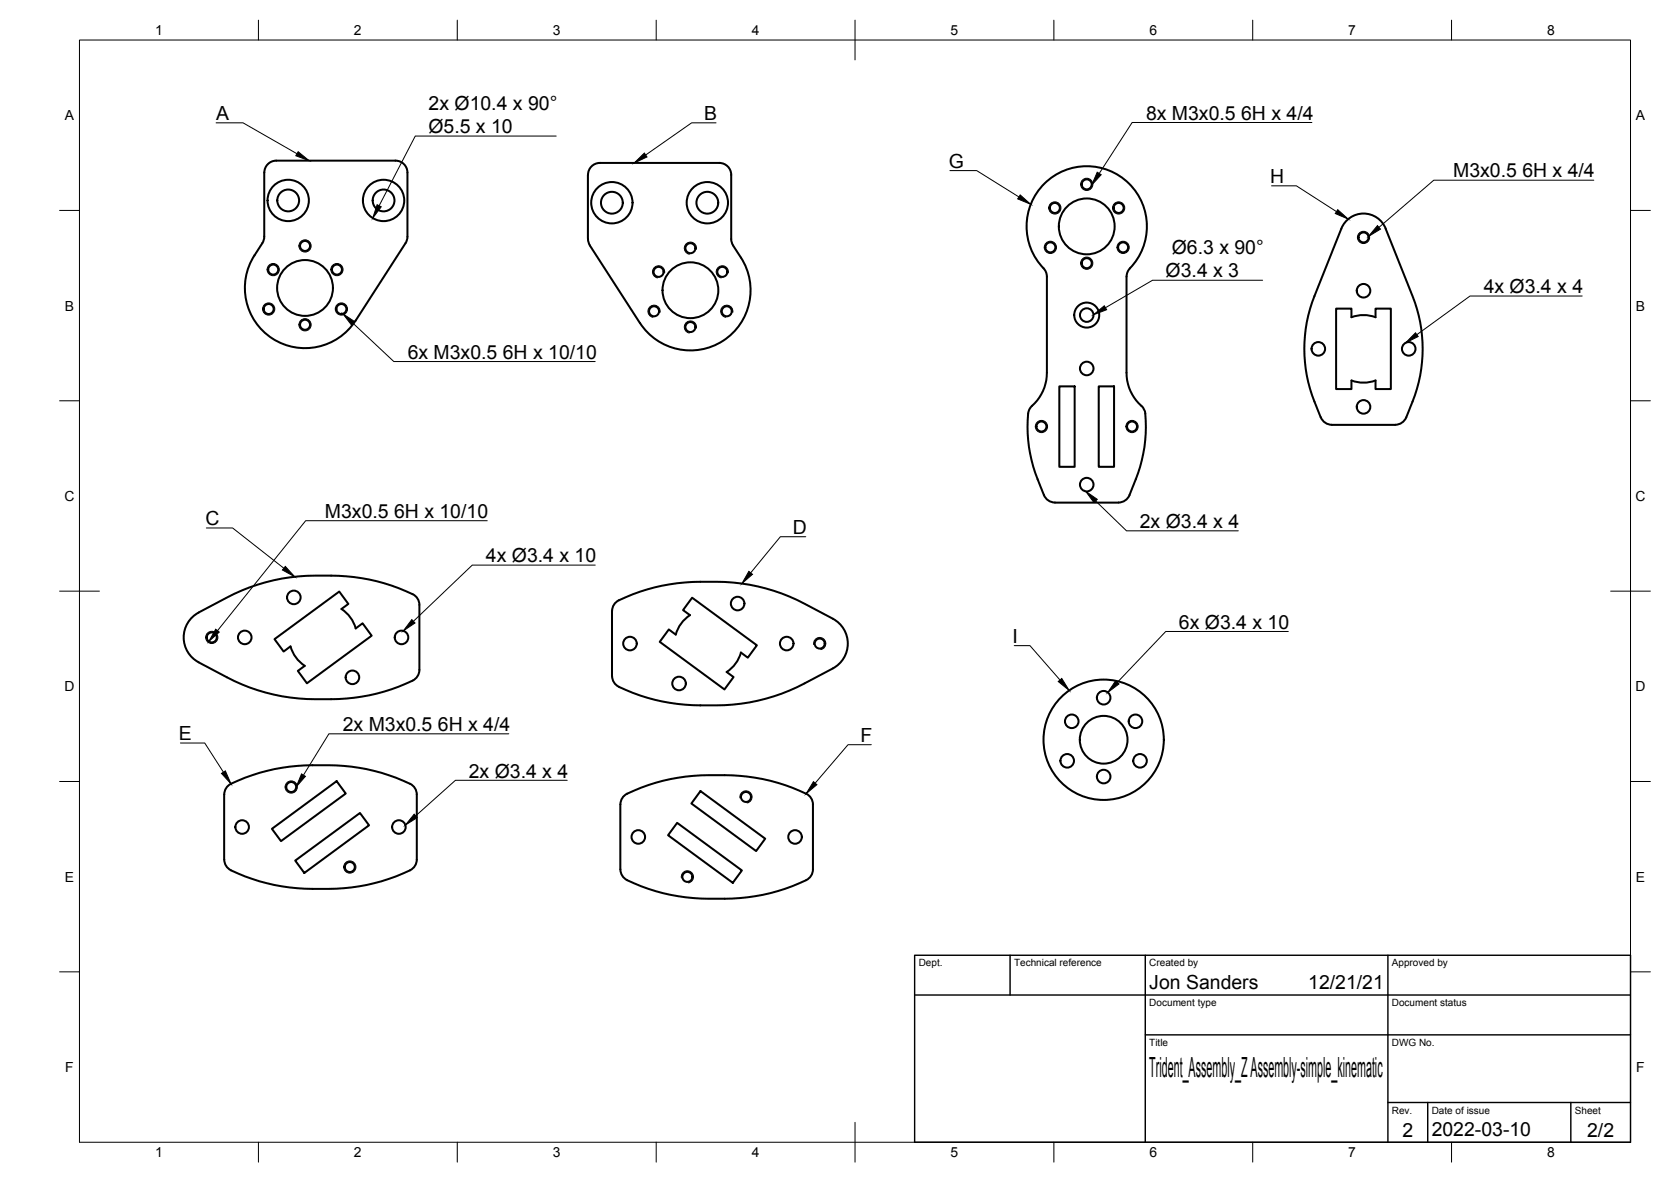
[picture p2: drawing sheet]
<svg xmlns="http://www.w3.org/2000/svg" width="420mm" height="297mm" viewBox="0 0 420 297" stroke-linecap="round" stroke-linejoin="round" font-family="sans-serif">
<!-- layer: Visible -->
<g fill="none" stroke="#000" stroke-width=".51">
<path d="M67.1 41.5a2.99 2.99 0 0 1 2.3-1.1h30.1a2.99 2.99 0 0 1 2.9 3l-.1 16.9-12.9 20.3a15.1 15.1 0 0 1-20.9 4.5 15.1 15.1 0 0 1-4.5-20.9l2-3.1 .4-1.2 .1-16.5v-.7zM148.3 61.7l12.6 19.5M148.3 61.7l-.5-1.6v-16.2a2.99 2.99 0 0 1 3-3h30a2.99 2.99 0 0 1 3.1 3v16.2l.4 1.6a20.7 20.7 0 0 1 4.2 8.6 15.1 15.1 0 0 1-9.4 16.7 15.1 15.1 0 0 1-18.2-5.9M336 77.6h3.8v2.1a8.6 8.6 0 0 1 6.1 0v-2.1h3.8v20.2h-3.8v-2.2a8.5 8.5 0 0 1-6.1 0v2.2h-3.8zM266.4 97.1h3.8v20.2h-3.8zM276.3 97.1h3.8v20.2h-3.8zM287 102a11.1 11.1 0 0 1-3.7-8.3v-24.2l.3-1.3a17.1 17.1 0 0 0 4.7-10 15.1 15.1 0 0 0-20.4-15.5 15.1 15.1 0 0 0-5.2 25.1l.4 .8 .1 .9v24.2a11.3 11.3 0 0 1-4 8.6l-.5 .8-.2 .8M287 102l.6 .7a4.9 4.9 0 0 1 .5 2.9 38.2 38.2 0 0 1-4.7 19.8 2.99 2.99 0 0 1-2.2 .9h-15.9a3.1 3.1 0 0 1-2.8-1.9 38.9 38.9 0 0 1-4-20.4M332.1 104.9a40 40 0 0 1-4.1-17.2 35.5 35.5 0 0 1 2.5-13.3l6.8-17a6 6 0 0 1 5.5-3.7 6 6 0 0 1 5.6 3.7l6.8 17a35.8 35.8 0 0 1 0 26.5l-1.6 4M332.1 104.9a3 3 0 0 0 2.8 1.9M334.9 106.8h15.9M353.6 104.9a3 3 0 0 1-2.8 1.9"/>
<path d="M103.7 149.3a49.7 49.7 0 0 0-24.5-4.6 47.6 47.6 0 0 0-22.2 5.5l-7.1 3.7a7.1 7.1 0 0 0 0 12.5 75.2 75.2 0 0 0 14.9 7 59.7 59.7 0 0 0 28 1.3l5.6-1.5 5.3-2.1M103.8 149.3a3 3 0 0 1 1.7 2.7v16.3a3 3 0 0 1-1.7 2.7M209.4 155.5a76.5 76.5 0 0 0-14.8-7 59.7 59.7 0 0 0-28.1-1.3l-5.5 1.5-3.6 1.4a4.5 4.5 0 0 0-3.3 2.4l-.2 1.1v16.3a3.1 3.1 0 0 0 1.7 2.7M209.4 155.5a7.1 7.1 0 0 1 0 12.5 76.5 76.5 0 0 1-14.8 7 59.7 59.7 0 0 1-28.1 1.3l-5.5-1.5-5.4-2.2M69 160.6l16.3-11.9 2.3 3.1-1.7 1.2a8.5 8.5 0 0 1 3.5 4.9l1.8-1.3 2.3 3.2-16.3 11.9-2.3-3.1 1.7-1.3a8.7 8.7 0 0 1-3.6-4.9l-1.7 1.3zM182.7 168.9a8.4 8.4 0 0 0 3.6-4.9l1.7 1.3 2.3-3.1-16.3-12-2.3 3.1 1.8 1.3a8.6 8.6 0 0 0-3.6 4.9l-1.7-1.3-2.3 3.1 16.3 12 2.2-3.2-1.7-1.2M57.2 197.6l.4-.3a48.9 48.9 0 0 1 25-5 47.1 47.1 0 0 1 21 5 3 3 0 0 1 1.2 2.4v16.3a3 3 0 0 1-1.7 2.7 49.7 49.7 0 0 1-24.5 4.7 46.5 46.5 0 0 1-21-5 3.1 3.1 0 0 1-1.2-2.4v-16.3a2.99 2.99 0 0 1 .8-2.1zM176.1 198.8l16.3 12-2.3 3.1-16.3-12zM202.7 199.5a49.7 49.7 0 0 0-24.5-4.7 46.1 46.1 0 0 0-21 5 3 3 0 0 0-1.2 2.4M202.7 199.5a3 3 0 0 1 1.7 2.7v16.3a3 3 0 0 1-1.7 2.7M68.4 208.3l16.2-12 2.3 3.1-16.2 12zM74.2 216.3l16.3-12 2.3 3.1-16.3 12z"/>
<path d="M156 202.2v16.3M156 218.5a3 3 0 0 0 1.7 2.7 49.4 49.4 0 0 0 24.5 4.7 47.3 47.3 0 0 0 20.5-4.7M170.3 206.8l16.2 11.9-2.2 3.2-16.3-12z"/>
<circle cx="72.5" cy="50.4" r="2.74"/>
<circle cx="72.5" cy="50.4" r="5.2"/>
<circle cx="96.4" cy="50.4" r="2.74"/>
<circle cx="96.4" cy="50.4" r="5.2"/>
<circle cx="153.8" cy="50.9" r="5.2"/>
<circle cx="153.8" cy="50.9" r="2.74"/>
<circle cx="177.9" cy="50.9" r="5.2"/>
<circle cx="177.9" cy="50.9" r="2.74"/>
<circle cx="265.2" cy="52.3" r="1.26"/>
<circle cx="273.3" cy="46.3" r="1.26"/>
<circle cx="273.3" cy="56.9" r="7"/>
<circle cx="281.3" cy="52.3" r="1.26"/>
<circle cx="342.8" cy="59.7" r="1.26"/>
<circle cx="67.6" cy="77.7" r="1.26"/>
<circle cx="68.7" cy="67.8" r="1.26"/>
<circle cx="76.7" cy="72.4" r="7"/>
<circle cx="76.7" cy="61.8" r="1.26"/>
<circle cx="84.7" cy="67.8" r="1.26"/>
<circle cx="85.8" cy="77.7" r="1.26"/>
<circle cx="164.5" cy="78.2" r="1.26"/>
<circle cx="165.6" cy="68.3" r="1.26"/>
<circle cx="173.6" cy="62.4" r="1.26"/>
<circle cx="173.6" cy="72.9" r="7"/>
<circle cx="181.6" cy="68.3" r="1.26"/>
<circle cx="182.7" cy="78.2" r="1.26"/>
<circle cx="264.1" cy="62.2" r="1.26"/>
<circle cx="273.3" cy="66.1" r="1.26"/>
<circle cx="273.3" cy="79.2" r="1.7"/>
<circle cx="273.3" cy="79.2" r="3.1"/>
<circle cx="282.4" cy="62.2" r="1.26"/>
<circle cx="342.8" cy="73.1" r="1.7"/>
<circle cx="76.7" cy="81.6" r="1.26"/>
<circle cx="173.6" cy="82.2" r="1.26"/>
<circle cx="273.3" cy="92.6" r="1.7"/>
<circle cx="331.5" cy="87.7" r="1.7"/>
<circle cx="354.2" cy="87.7" r="1.7"/>
<circle cx="261.9" cy="107.2" r="1.26"/>
<circle cx="284.6" cy="107.2" r="1.26"/>
<circle cx="342.8" cy="102.3" r="1.7"/>
<circle cx="273.3" cy="121.8" r="1.7"/>
<circle cx="73.9" cy="150.1" r="1.7"/>
<circle cx="185.5" cy="151.7" r="1.7"/>
<circle cx="53.2" cy="160.2" r="1.26"/>
<circle cx="61.5" cy="160.2" r="1.7"/>
<circle cx="88.6" cy="170.2" r="1.7"/>
<circle cx="101" cy="160.2" r="1.7"/>
<circle cx="158.4" cy="161.7" r="1.7"/>
<circle cx="170.7" cy="171.8" r="1.7"/>
<circle cx="197.8" cy="161.7" r="1.7"/>
<circle cx="206.1" cy="161.7" r="1.26"/>
<circle cx="277.5" cy="175.3" r="1.7"/>
<circle cx="73.2" cy="197.8" r="1.26"/>
<circle cx="268.3" cy="191.2" r="1.7"/>
<circle cx="269.5" cy="181.3" r="1.7"/>
<circle cx="277.5" cy="185.9" r="15.1"/>
<circle cx="277.5" cy="195.2" r="1.7"/>
<circle cx="277.5" cy="185.9" r="6"/>
<circle cx="285.5" cy="181.3" r="1.7"/>
<circle cx="286.6" cy="191.2" r="1.7"/>
<circle cx="60.9" cy="207.8" r="1.7"/>
<circle cx="88" cy="217.9" r="1.26"/>
<circle cx="100.3" cy="207.8" r="1.7"/>
<circle cx="160.5" cy="210.3" r="1.7"/>
<circle cx="187.6" cy="200.3" r="1.26"/>
<circle cx="199.9" cy="210.3" r="1.7"/>
<circle cx="172.8" cy="220.4" r="1.26"/>
</g>
<!-- layer: Visible Narrow -->
<g fill="none" stroke="#000" stroke-width=".25">
<path d="M166 78.5a1.53 1.53 0 0 0-1.3-1.8 1.53 1.53 0 0 0-1.8 1.3 1.53 1.53 0 0 0 1.3 1.7M167.1 68.6a1.53 1.53 0 0 0-1.2-1.8 1.53 1.53 0 0 0-1.8 1.3 1.53 1.53 0 0 0 1.2 1.7M175.1 62.6a1.53 1.53 0 0 0-1.2-1.7 1.53 1.53 0 0 0-1.8 1.2 1.53 1.53 0 0 0 1.2 1.8M183.1 68.6a1.53 1.53 0 0 0-1.2-1.8 1.53 1.53 0 0 0-1.8 1.3 1.53 1.53 0 0 0 1.3 1.7M184.3 78.5a1.53 1.53 0 0 0-1.3-1.8 1.53 1.53 0 0 0-1.8 1.3 1.53 1.53 0 0 0 1.3 1.7M175.1 82.5a1.53 1.53 0 0 0-1.2-1.8 1.53 1.53 0 0 0-1.8 1.2 1.53 1.53 0 0 0 1.2 1.8M204.6 162a1.53 1.53 0 0 1 1.2-1.8 1.53 1.53 0 0 1 1.8 1.3 1.53 1.53 0 0 1-1.2 1.7M186.1 200.5a1.53 1.53 0 0 1 1.2-1.7 1.53 1.53 0 0 1 1.8 1.2 1.53 1.53 0 0 1-1.3 1.8M171.3 220.6a1.53 1.53 0 0 1 1.3-1.7 1.53 1.53 0 0 1 1.7 1.2 1.53 1.53 0 0 1-1.2 1.8"/>
<circle cx="265.2" cy="52.3" r="1.53"/>
<circle cx="273.3" cy="46.3" r="1.53"/>
<circle cx="281.3" cy="52.3" r="1.53"/>
<circle cx="342.8" cy="59.7" r="1.53"/>
<circle cx="67.6" cy="77.7" r="1.53"/>
<circle cx="68.7" cy="67.8" r="1.53"/>
<circle cx="76.7" cy="61.8" r="1.53"/>
<circle cx="84.7" cy="67.8" r="1.53"/>
<circle cx="85.8" cy="77.7" r="1.53"/>
<circle cx="264.1" cy="62.2" r="1.53"/>
<circle cx="273.3" cy="66.1" r="1.53"/>
<circle cx="282.4" cy="62.2" r="1.53"/>
<circle cx="76.7" cy="81.6" r="1.53"/>
<circle cx="261.9" cy="107.2" r="1.53"/>
<circle cx="284.6" cy="107.2" r="1.53"/>
<circle cx="53.2" cy="160.2" r="1.53"/>
<circle cx="73.2" cy="197.8" r="1.53"/>
<circle cx="88" cy="217.9" r="1.53"/>
</g>
<!-- layer: Border -->
<g fill="none" stroke="#000" stroke-width=".25">
<path d="M20 10.1h390v276.9h-390zM65 5.1v5M115 5.1v5M165 5.1v5M215 5.1v10M265 5.1v5M315 5.1v5M365 5.1v5M15 52.9h5M410 52.9h5M15 100.7h5M410 100.7h5"/>
<path d="M15 148.6h10M405 148.6h10M15 196.4h5M410 196.4h5M15 244.2h5M410 244.2h5M65 287v5M115 287v5M165 287v5M215 282.1v9.9M265 287v5M315 287v5"/>
<path d="M365 287v5"/>
</g>
<!-- layer: TitleBlock -->
<path d="M230 240.1h180v46.9h-180zM230 250h180M254 240.1v9.9M288 240.1v46.9M349 240.1v46.9M288 260.1h122M349 277.1h61M359 277.1v9.9M395 277.1v9.9" fill="none" stroke="#000" stroke-width=".36"/>
<!-- layer: Annotations -->
<g fill="#000" stroke="#000" stroke-width=".25">
<path d="M75 38.1l2.7 2.3-3.3-1.3zM159.5 41l2.5-2.5 .7 .9zM94.8 51.4l1.1 .6-2.2 2.8zM256.5 49l2.7 2.3-3.3-1.3zM275.9 43.3l1 .6-2.4 2.6zM336.4 52.7l2.6 2.4-3.3-1.4zM346.4 56.7l.7 .9-3 1.8zM274.9 79.1l2.8-2.3 .6 1zM86.2 78.9l3 1.9-.8 .9zM355.9 83.6l.7 1-3.2 1.6zM273 123.5l2.9 2-.8 .8zM54.2 158.1l.9 .7-2.6 2.4z"/>
<path d="M71.7 142.3l2.4 2.7-3.1-1.8zM103.5 155.7l.9 .9-3 1.9zM188.3 143.6l.9 .7-2.7 2.3zM266.1 171.3l.9-.8 1.8 3zM280.5 171.1l.9 .8-2.9 2.1zM55.7 194.4l1-.7 1.4 3.3zM75.8 194.5l1 .6-2.3 2.7zM204.5 196.4l.9 .8-2.7 2.3zM104.1 204.6l.8 .9-3 1.9z"/>
</g>
<g fill="none" stroke="#000" stroke-width=".25">
<path d="M54.3 30.9h6.8l13.6 7.7M139.8 34.2h-35.4l-9.1 17.5M180 30.9h-6.1l-11.6 8.1M329.9 30.8h-45.2l-8.3 12.8M238.8 42.9h6.8l10.6 6.6M319.7 46.7h6.3l10 6.5M400.7 45.3h-40.2l-13.8 11.8M317.5 70.4h-27.7l-11.8 6.9M397.8 74.4h-28.2l-13.3 9.7M88.8 81.2l10.2 9.7h50.6M51.9 132.7h6.6l12.9 10.1M122.5 130.9h-45.6l-22.2 27.6"/>
<path d="M202.6 134.9h-6.4l-7.4 9M275.5 125.9l7.8 7.5h28.1M149.7 142h-31l-14.8 14.1M323.9 158.7h-30.8l-12.2 12.8M255 162.2h4l7.5 8.7M45.4 186.7h6.1l4.7 7.3M127.9 184.4h-45.2l-6.4 10.4M142.6 196.1h-28.1l-10 8.9M219.1 187.1h-5.9l-8.2 9.7"/>
</g>
<text font-size="7" x="289" y="270.6">Trident_Assembly_Z Assembly-simple_kinematic</text>
<g font-size="4.9">
<text x="107.8" y="27.5">2x Ø10.4 x 90°</text>
<text x="54.3" y="30.2">A</text>
<text x="107.7" y="33.5">Ø5.5 x 10</text>
<text x="177.1" y="30.2">B</text>
<text x="288.2" y="30.1">8x M3x0.5</text>
<text x="312.1" y="30.1">6H x 4/4</text>
<text x="238.6" y="42.2">G</text>
<text x="319.3" y="46">H</text>
<text x="365.4" y="44.6">M3x0.5</text>
<text x="382.8" y="44.6">6H x 4/4</text>
<text x="294.6" y="63.8">Ø6.3 x 90°</text>
<text x="293.1" y="69.7">Ø3.4 x 3</text>
<text x="373.1" y="73.7">4x Ø3.4 x 4</text>
<text x="102.5" y="90.2">6x M3x0.5</text>
<text x="126.4" y="90.2">6H x 10/10</text>
<text x="51.6" y="132">C</text>
<text x="81.7" y="130.2">M3x0.5</text>
<text x="99.1" y="130.2">6H x 10/10</text>
<text x="199.3" y="134.2">D</text>
<text x="286.6" y="132.7">2x Ø3.4 x 4</text>
<text x="122.2" y="141.3">4x Ø3.4 x 10</text>
<text x="254.6" y="161.6">I</text>
<text x="296.4" y="158">6x Ø3.4 x 10</text>
<text x="86.2" y="183.7">2x M3x0.5</text>
<text x="110.1" y="183.7">6H x 4/4</text>
<text x="45" y="186">E</text>
<text x="216.3" y="186.4">F</text>
<text x="117.9" y="195.4">2x Ø3.4 x 4</text>
<text x="289" y="248.5">Jon Sanders</text>
<text x="329" y="248.5">12/21/21</text>
<text x="352.6" y="285.7">2</text>
<text x="360" y="285.5">2022-03-10</text>
<text x="399.1" y="285.7">2/2</text>
</g>
<g font-size="3.5">
<text x="39" y="8.8">1</text>
<text x="89" y="8.8">2</text>
<text x="139" y="8.8">3</text>
<text x="189" y="8.8">4</text>
<text x="239" y="8.8">5</text>
<text x="289" y="8.8">6</text>
<text x="339" y="8.8">7</text>
<text x="389" y="8.8">8</text>
<text x="16.3" y="30.2">A</text>
<text x="411.3" y="30.2">A</text>
<text x="16.3" y="78">B</text>
<text x="411.3" y="78">B</text>
<text x="16.2" y="125.9">C</text>
<text x="411.2" y="125.9">C</text>
<text x="16.2" y="173.7">D</text>
<text x="411.2" y="173.7">D</text>
<text x="16.3" y="221.6">E</text>
<text x="411.3" y="221.6">E</text>
<text x="16.4" y="269.4">F</text>
<text x="411.4" y="269.4">F</text>
<text x="39" y="290.8">1</text>
<text x="89" y="290.8">2</text>
<text x="139" y="290.8">3</text>
<text x="189" y="290.8">4</text>
<text x="239" y="290.8">5</text>
<text x="289" y="290.8">6</text>
<text x="339" y="290.8">7</text>
<text x="389" y="290.8">8</text>
</g>
<g font-size="2.5">
<text x="231" y="242.9">Dept.</text>
<text x="255" y="242.9">Technical reference</text>
<text x="289" y="242.9">Created by</text>
<text x="350" y="242.9">Approved by</text>
<text x="289" y="252.8">Document type</text>
<text x="350" y="252.8">Document status</text>
<text x="289" y="262.9">Title</text>
<text x="350" y="262.9">DWG No.</text>
<text x="350" y="279.9">Rev.</text>
<text x="360" y="279.9">Date of issue</text>
<text x="396" y="279.9">Sheet</text>
</g>
</svg>
